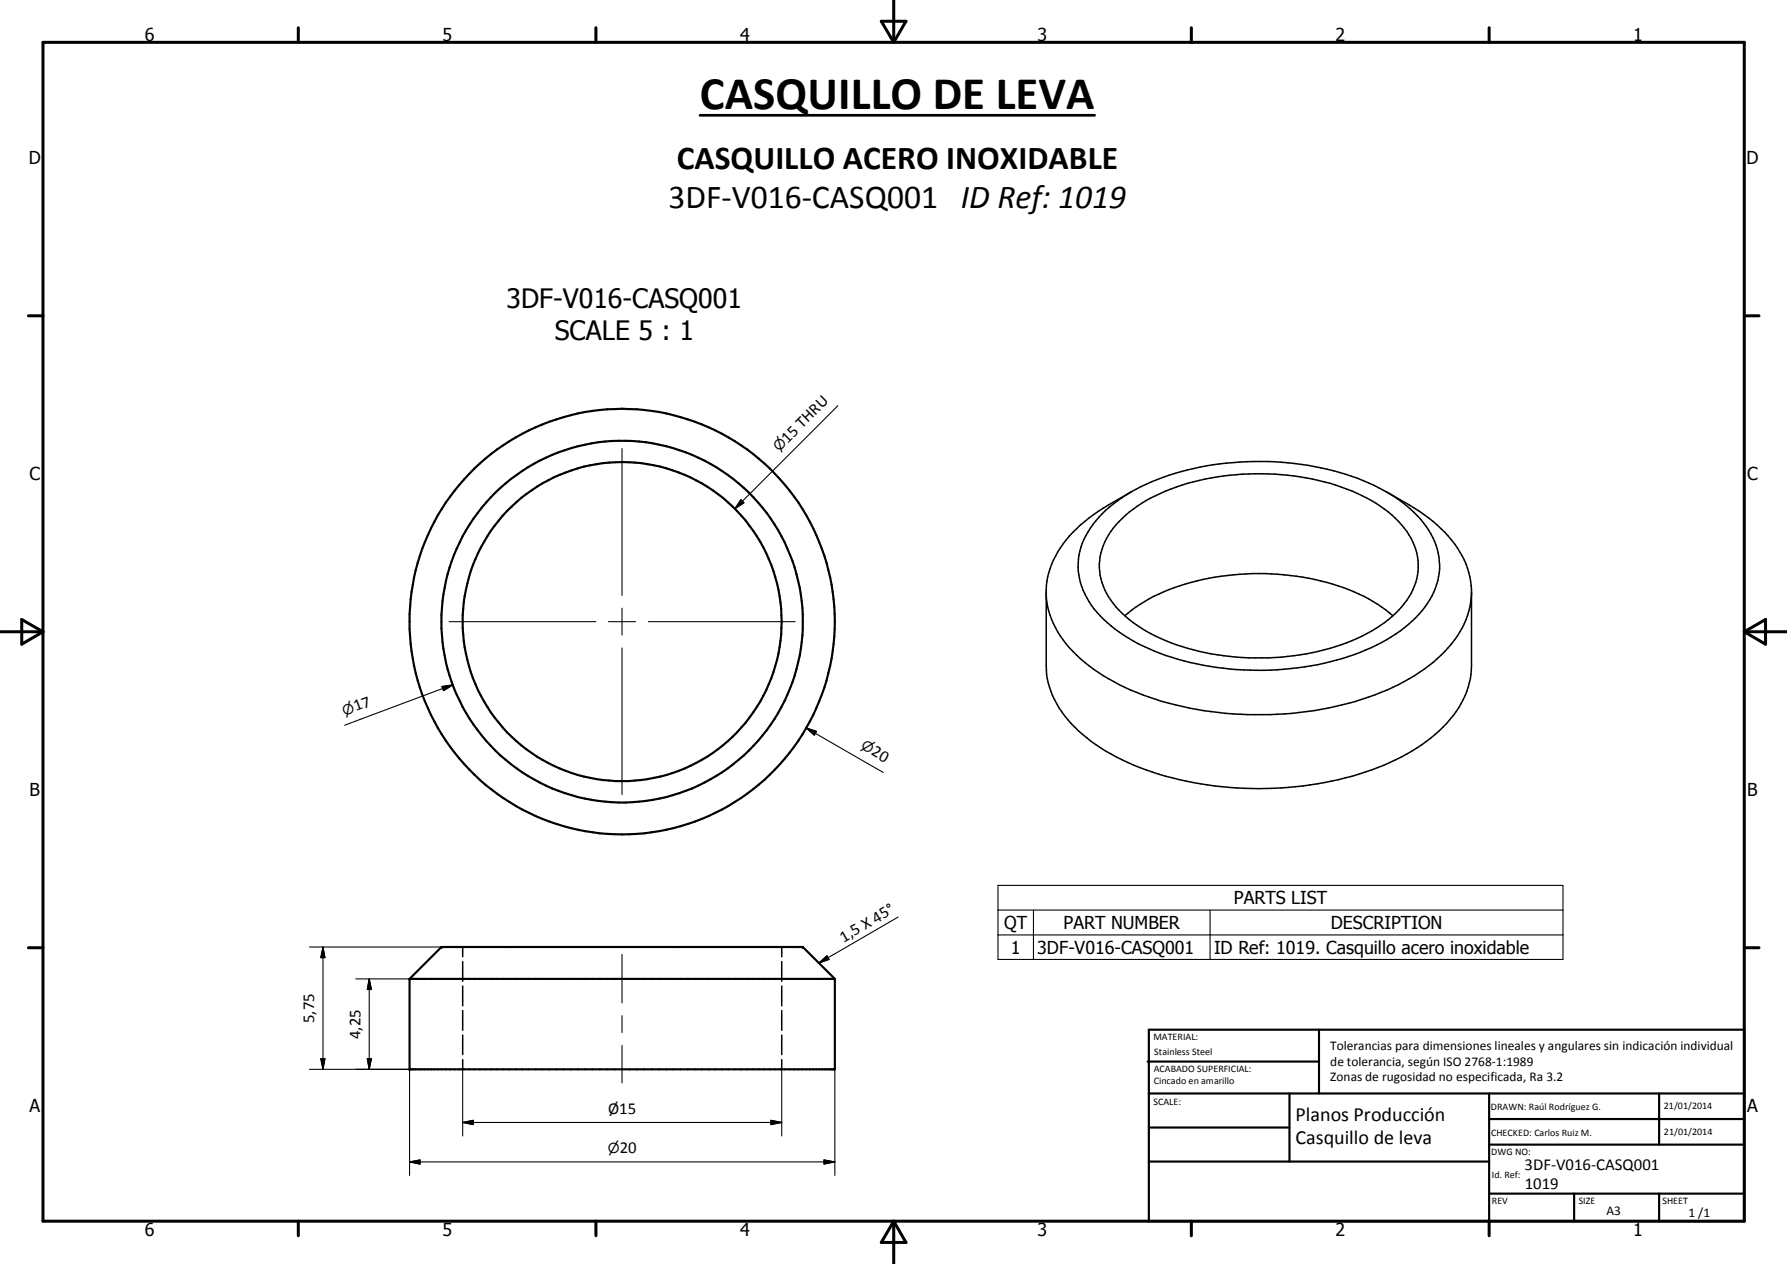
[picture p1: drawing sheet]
<svg xmlns="http://www.w3.org/2000/svg" width="420mm" height="297mm" viewBox="0 0 420 297" stroke-linecap="round" stroke-linejoin="round" font-family="sans-serif">
<g fill="none" stroke="#000" stroke-width=".51">
<path d="M96.3 230v21.3h100v-21.3M96.3 230l7.5-7.5h85l7.5 7.5M96.3 230h100M269.8 249.5h40.3M270.1 242h140v45h-140zM270.1 257h140M303.2 257v16M310.1 242v15M350.1 257v30M390.1 257v12M270.1 265h33.1M270.1 273h80"/>
<path d="M350.1 269h60M350.1 263h60M350.1 280.5h60M370.1 280.5v6.5M390.1 280.5v6.5"/>
<circle cx="146.3" cy="146.1" r="37.5"/>
<circle cx="146.3" cy="146.1" r="42.5"/>
<circle cx="146.3" cy="146.1" r="50"/>
</g>
<g fill="#000">
<circle cx="96.3" cy="230" r=".25"/>
<circle cx="103.8" cy="222.5" r=".25"/>
<circle cx="188.8" cy="222.5" r=".25"/>
<circle cx="96.3" cy="251.3" r=".25"/>
</g>
<g fill="none" stroke="#000" stroke-width=".35">
<path d="M265.9 115.6l-5.3 3.1a31.8 31.8 0 0 0-12.9 12.9l-1.1 3-.6 3v18.9a21.6 21.6 0 0 0 8.5 16.1 54.9 54.9 0 0 0 24.4 11 81.8 81.8 0 0 0 46.5-3.8 39.4 39.4 0 0 0 16.9-12.5 19.1 19.1 0 0 0 3.7-10.8v-17.9a20.6 20.6 0 0 0-7.2-14.4l-1.8-1.6-3.3-2.5-7.7-4.5M246 139.6a21.8 21.8 0 0 0 8 15.2 53 53 0 0 0 24.1 11.2 80.7 80.7 0 0 0 48-3.8 39.1 39.1 0 0 0 15.9-11.8 19 19 0 0 0 4-10.8M259.1 120.8a39.8 39.8 0 0 1 17.2-9.5 69.1 69.1 0 0 1 45.5 2.2 30.3 30.3 0 0 1 14.6 11.9 15.3 15.3 0 0 1-2.1 18.2 36.5 36.5 0 0 1-15.8 10.2 69.4 69.4 0 0 1-47-.8 32.3 32.3 0 0 1-15.4-11.6 15.3 15.3 0 0 1 1.5-19zM263.1 122.6a33.8 33.8 0 0 1 14.8-8.6 61.8 61.8 0 0 1 40 1.4 28.4 28.4 0 0 1 12.9 9.5 13.7 13.7 0 0 1-1.3 17.8 34.3 34.3 0 0 1-16.8 9.7 60.1 60.1 0 0 1-41-2.9 25.3 25.3 0 0 1-12-10.9 14 14 0 0 1 3.4-16zM264.5 144.7a42.5 42.5 0 0 1 21.2-9.1 59.7 59.7 0 0 1 35 4.5l3.2 1.9 3.6 2.7M108.8 222.5v2.3M108.8 226v4.6M108.8 231.7v4.6M108.8 237.5v4.6M183.8 222.5v2.3M183.8 226v4.6M183.8 231.7v4.6"/>
<path d="M183.8 237.5v4.6M108.8 243.2v4.6M108.8 249v2.3M183.8 243.2v4.6M183.8 249v2.3"/>
</g>
<g fill="none" stroke="#000" stroke-width=".71">
<path d="M10.1 9.9h400v277.1h-400zM70.1 6.5v3.4M140.1 6.5v3.4M207.2 5h5.8l-2.9 4.9zM210.1 0v9.9M280.1 6.5v3.4M350.1 6.5v3.4M6.7 74.2h3.4M410.1 74.2h3.5M.1 148.5h10M5.1 145.6l5 2.9-5 2.9zM410.1 148.5h10"/>
<path d="M410.1 148.5l5-2.9v5.8zM6.7 222.7h3.4M410.1 222.7h3.5M70.1 287v3.4M140.1 287v3.4M210.1 287v10M210.1 287l2.9 5h-5.8zM280.1 287v3.4M350.1 287v3.4"/>
</g>
<g fill="none" stroke="#000" stroke-width=".25">
<path d="M197 95.3l-24.2 24.2M146.3 105.4v34.5M174.2 117.4l.7 .8-2.1 1.3zM105.6 146.1h34.5M143.1 146.1h6.3M146.3 142.9v6.4M146.3 152.3v34.4M152.4 146.1h34.6M103.9 161.3l2.6-.3-2.2 1.3zM106.5 161l-25.4 9.4M189.6 171.1l2.4 .8-.5 .9zM189.6 171.1l18.1 10.4"/>
<path d="M211.1 215.5l-18.6 10.8M234.6 208.1h132.9v17.4h-132.9zM234.6 213.9h132.9M234.6 219.7h132.9M243 213.9v11.6M284.5 213.9v11.6M72.8 222.5h31M75.9 222.5l.5 2.5h-1zM75.9 222.5v28.8M83.6 230h12.7M86.8 230l.5 2.5h-1zM86.8 230v21.3"/>
<path d="M146.3 224.3v11.4M146.3 238.7v4M192.5 226.3l1.9-1.7 .5 .9zM72.8 251.3h23.5v24.9M75.4 248.8h1l-.5 2.5zM86.3 248.8h1l-.5 2.5zM108.8 251.3v15.7M146.3 245.7v8.8M183.8 251.3v15.7M196.3 251.3v24.9M96.3 273l2.5-.4v1zM96.3 273h100"/>
<path d="M108.8 263.8l2.5-.5v1zM108.8 263.8h75M181.3 263.3l2.5 .5-2.5 .5zM193.7 272.6l2.6 .4-2.6 .6z"/>
</g>
<path d="M164.6 27.1h92.8" fill="none" stroke="#000" stroke-width=".63"/>
<path d="M174.2 117.4l.7 .8-2.1 1.3zM103.9 161.3l2.6-.3-2.2 1.3zM189.6 171.1l2.4 .8-.5 .9zM75.9 222.5l.5 2.5h-1zM86.8 230l.5 2.5h-1zM192.5 226.3l1.9-1.7 .5 .9zM75.4 248.8h1l-.5 2.5zM86.3 248.8h1l-.5 2.5zM96.3 273l2.5-.4v1zM108.8 263.8l2.5-.5v1zM181.3 263.3l2.5 .5-2.5 .5zM193.7 272.6l2.6 .4-2.6 .6z" fill="#000"/>
<text font-size="11" x="164.6" y="25.6">CASQUILLO DE LEVA</text>
<g font-size="7.9">
<text x="159.1" y="39.8">CASQUILLO ACERO INOXIDABLE</text>
<text x="157.2" y="48.8">3DF-V016-CASQ001 ID Ref: 1019</text>
</g>
<g font-size="6.3">
<text x="119.1" y="72.3">3DF-V016-CASQ001</text>
<text x="130.4" y="79.9">SCALE 5 : 1</text>
</g>
<g font-size="4.7">
<text x="304.6" y="263.5">Planos Producción</text>
<text x="304.6" y="268.9">Casquillo de leva</text>
</g>
<g font-size="4.2">
<text x="34" y="9.6">6</text>
<text x="104" y="9.6">5</text>
<text x="174" y="9.6">4</text>
<text x="244" y="9.6">3</text>
<text x="314" y="9.6">2</text>
<text x="384" y="9.6">1</text>
<text x="6.8" y="38.7">D</text>
<text x="410.6" y="38.7">D</text>
<text x="7" y="112.9">C</text>
<text x="410.8" y="112.9">C</text>
<text x="7" y="187.1">B</text>
<text x="410.8" y="187.1">B</text>
<text x="290.1" y="212.6">PARTS LIST</text>
<text x="236.1" y="218.4">QT</text>
<text x="250.1" y="218.3">PART NUMBER</text>
<text x="312.9" y="218.4">DESCRIPTION</text>
<text x="237.6" y="224.2">1</text>
<text x="243.9" y="224.2">3DF-V016-CASQ001</text>
<text x="285.4" y="224.2">ID Ref: 1019. Casquillo acero inoxidable</text>
<text x="7" y="261.4">A</text>
<text x="410.8" y="261.4">A</text>
<text x="34" y="290.4">6</text>
<text x="104" y="290.4">5</text>
<text x="174" y="290.4">4</text>
<text x="244" y="290.4">3</text>
<text x="314" y="290.4">2</text>
<text x="384" y="290.4">1</text>
</g>
<g font-size="3.9">
<text x="185.2" y="104.2" transform="rotate(-45 185.2 104.2)">15 THRU</text>
<text x="83.7" y="167.2" transform="rotate(-20 83.7 167.2)">17</text>
<text x="204.7" y="177.3" transform="rotate(30 204.7 177.3)">20</text>
<text x="198.3" y="221.5" transform="rotate(-30 198.3 221.5)">1,5 X 45°</text>
<text x="73.9" y="240.4" transform="rotate(-90 73.9 240.4)">5,75</text>
<text x="84.8" y="244.1" transform="rotate(-90 84.8 244.1)">4,25</text>
<text x="143" y="261.8">Ø15</text>
<text x="145.7" y="270.9">20</text>
<text x="358.5" y="275">3DF-V016-CASQ001</text>
<text x="358.5" y="279.4">1019</text>
</g>
<g font-size="3.3">
<text x="183.2" y="106.2" transform="rotate(-45 183.2 106.2)">n</text>
<text x="81" y="168.1" transform="rotate(-20 81 168.1)">n</text>
<text x="202.2" y="175.9" transform="rotate(30 202.2 175.9)">n</text>
<text x="142.9" y="270.9">n</text>
</g>
<g font-size="3.1">
<text x="312.7" y="246.8">Tolerancias para dimensiones lineales y angulares sin indicación individual</text>
<text x="312.7" y="250.4">de tolerancia, según ISO 2768-1:1989</text>
<text x="312.7" y="254">Zonas de rugosidad no especificada, Ra 3.2</text>
<text x="377.7" y="285.6">A3</text>
<text x="397" y="285.9">1 /1</text>
</g>
<g font-size="2.4">
<text x="271.2" y="244.4">MATERIAL:</text>
<text x="271.3" y="252">ACABADO SUPERFICIAL:</text>
<text x="271.4" y="247.9">Stainless Steel</text>
<text x="271.3" y="254.6">Cincado en amarillo</text>
<text x="271.2" y="259.7">SCALE:</text>
<text x="350.6" y="260.8">DRAWN: Raúl Rodríguez G.</text>
<text x="391.2" y="260.6">21/01/2014</text>
<text x="350.6" y="267">CHECKED: Carlos Ruiz M.</text>
<text x="391.2" y="266.7">21/01/2014</text>
<text x="350.6" y="271.4">DWG NO:</text>
<text x="350.8" y="276.9">Id. Ref:</text>
<text x="350.8" y="282.8">REV</text>
<text x="371.2" y="282.9">SIZE</text>
<text x="390.9" y="282.9">SHEET</text>
</g>
</svg>
